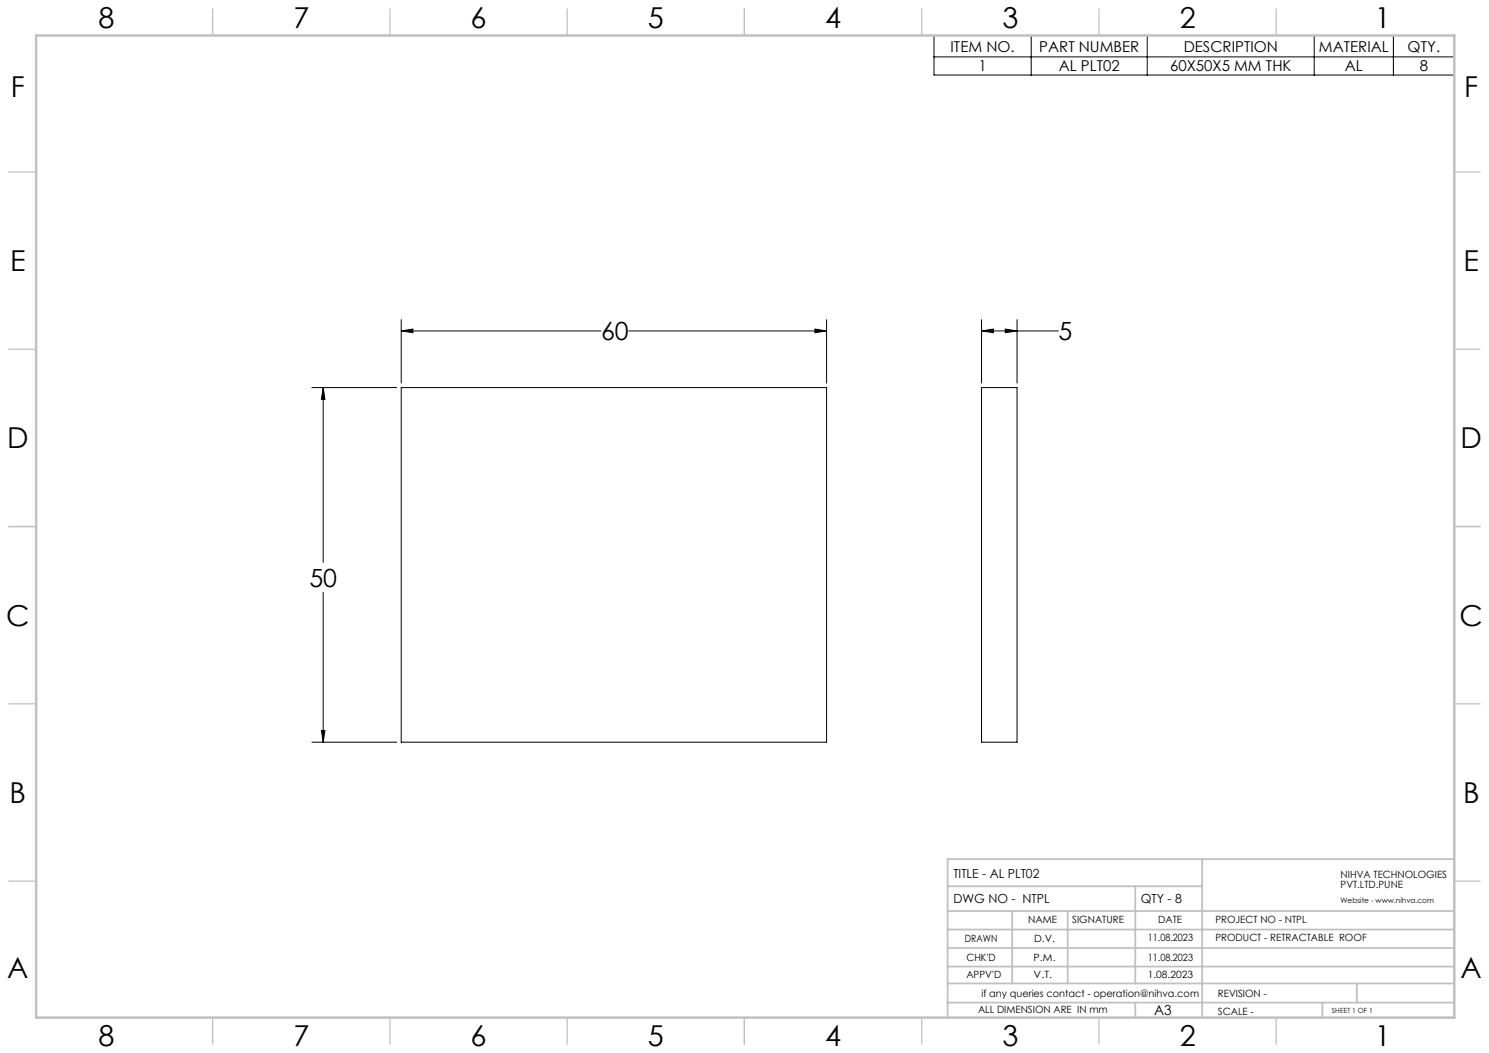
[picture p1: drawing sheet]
<svg xmlns="http://www.w3.org/2000/svg" width="420mm" height="297mm" viewBox="0 0 420 297" stroke-linecap="round" stroke-linejoin="round" font-family="sans-serif">
<g fill="none" stroke="#000" stroke-width=".28">
<path d="M263.5 10h146.7v11.2h-146.7zM263.5 16h146.7M290.9 10v11.2M323.6 10v11.2M370.7 10v11.2M393 10v11.2M113.2 93.3l3.3-.5v1zM113.2 90.2v17.9M113.2 93.3h56.3M177.3 93.3h55.9M229.9 92.8l3.3 .5-3.3 .5zM233.2 90.2v17.9"/>
<path d="M276.9 93.3l3.3-.5v1zM276.9 93.3h21.6M276.9 90.2v17.9M283.6 92.8l3.3 .5-3.3 .5zM286.9 90.2v17.9M88 109.3h23.9M91.2 109.3l.5 3.3h-1zM91.2 109.3v49.3M113.2 109.3h120v100h-120zM276.9 109.3h10v100h-10zM91.2 167.1v42.2M88 209.3h23.9"/>
<path d="M90.7 206h1l-.5 3.3z"/>
</g>
<g fill="none" stroke="#c0c0c0" stroke-width=".35">
<path d="M60 2.5v7.5M110 2.5v7.5M160 2.5v7.5M210 2.5v7.5M260 2.5v7.5M310 2.5v7.5M360 2.5v7.5M2.5 48.5h7.5M410 48.5h7.5M2.5 98.5h7.5M410 98.5h7.5M2.5 148.5h7.5"/>
<path d="M410 148.5h7.5M2.5 198.5h7.5M410 198.5h7.5M2.5 248.5h7.5M410 248.5h7.5M60 287v7.5M110 287v7.5M160 287v7.5M210 287v7.5M260 287v7.5M310 287v7.5M360 287v7.5"/>
</g>
<g fill="none" stroke="#c0c0c0" stroke-width=".5">
<path d="M267.3 257h142.7M267.3 250h71.8M285.5 257v20.4M301.2 257v20.4M320.2 250v27.4M339.1 242.3v44.7M410 242.3h-142.7v44.7M267.3 272.6h142.9M267.3 267.4h142.9M267.3 262.2h142.9M267.3 277.4h142.9M382.7 277.4v5.4"/>
<path d="M267.3 282.8h142.7M320.2 282.8v4.2M373 282.8v4.2"/>
</g>
<path d="M10.2 10h400v277h-400z" fill="none" stroke="#c0c0c0" stroke-width=".7"/>
<path d="M229.9 92.8l3.3 .5-3.3 .5zM113.2 93.3l3.3-.5v1zM91.2 109.3l.5 3.3h-1zM90.7 206h1l-.5 3.3zM276.9 93.3l3.3-.5v1zM283.6 92.8l3.3 .5-3.3 .5z" fill="#000"/>
<g font-size="8.1">
<text x="27.8" y="8">8</text>
<text x="82.8" y="8">7</text>
<text x="132.8" y="8">6</text>
<text x="182.8" y="8">5</text>
<text x="232.8" y="8">4</text>
<text x="282.8" y="8">3</text>
<text x="332.8" y="8">2</text>
<text x="387.8" y="8">1</text>
<text x="3" y="27.2">F</text>
<text x="413" y="27.2">F</text>
<text x="2.8" y="76.5">E</text>
<text x="412.8" y="76.5">E</text>
<text x="2" y="126.5">D</text>
<text x="412" y="126.5">D</text>
<text x="1.7" y="176.5">C</text>
<text x="411.7" y="176.5">C</text>
<text x="2.7" y="226.5">B</text>
<text x="412.7" y="226.5">B</text>
<text x="2" y="275.7">A</text>
<text x="412" y="275.7">A</text>
<text x="27.8" y="295">8</text>
<text x="82.8" y="295">7</text>
<text x="132.8" y="295">6</text>
<text x="182.8" y="295">5</text>
<text x="232.8" y="295">4</text>
<text x="282.8" y="295">3</text>
<text x="332.8" y="295">2</text>
<text x="387.8" y="295">1</text>
</g>
<g font-size="7.1">
<text x="169.5" y="96">60</text>
<text x="298.6" y="96">5</text>
<text x="87.3" y="165.5">50</text>
</g>
<g font-size="4.2">
<text x="268.1" y="14.5">ITEM NO.</text>
<text x="293.1" y="14.5">PART NUMBER</text>
<text x="333.9" y="14.5">DESCRIPTION</text>
<text x="372" y="14.5">MATERIAL</text>
<text x="397.1" y="14.5">QTY.</text>
<text x="276" y="20.1">1</text>
<text x="298.7" y="20.1">AL PLT02</text>
<text x="330.1" y="20.1">60X50X5 MM THK</text>
<text x="379.3" y="20.1">AL</text>
<text x="400.5" y="20.1">8</text>
</g>
<text font-size="3.9" x="325.5" y="286.4">A3</text>
<g font-size="3.5">
<text x="268.9" y="247.6">TITLE - AL PLT02</text>
<text x="268.9" y="254.8">DWG NO - NTPL</text>
<text x="321.8" y="254.8">QTY - 8</text>
</g>
<g font-size="2.8">
<text x="378.1" y="247.6">NIHVA TECHNOLOGIES</text>
<text x="378.1" y="250.4">PVT.LTD.PUNE</text>
<text x="290" y="260.4">NAME</text>
<text x="302.4" y="260.5">SIGNATURE</text>
<text x="326.7" y="260.5">DATE</text>
<text x="342.8" y="260.5">PROJECT NO - NTPL</text>
<text x="272.2" y="265.7">DRAWN</text>
<text x="291.7" y="265.7">D.V.</text>
<text x="323.8" y="265.5">11.08.2023</text>
<text x="342.8" y="265.5">PRODUCT - RETRACTABLE ROOF</text>
<text x="272.6" y="271.1">CHK'D</text>
<text x="272.6" y="275.8">APPV'D</text>
<text x="291.6" y="271.1">P.M.</text>
<text x="291.6" y="275.8">V.T.</text>
<text x="323.8" y="271.1">11.08.2023</text>
<text x="323.8" y="275.8">1.08.2023</text>
<text x="276.8" y="281.1">if any queries contact - operation@nihva.com</text>
<text x="343.5" y="281.1">REVISION -</text>
<text x="275.9" y="285.6">ALL DIMENSION ARE IN mm</text>
<text x="343.5" y="286.4">SCALE -</text>
</g>
<text font-size="2.1" x="378.1" y="254.8">Website - www.nihva.com</text>
<text font-size="2" x="375.7" y="285.6">SHEET 1 OF 1</text>
</svg>
